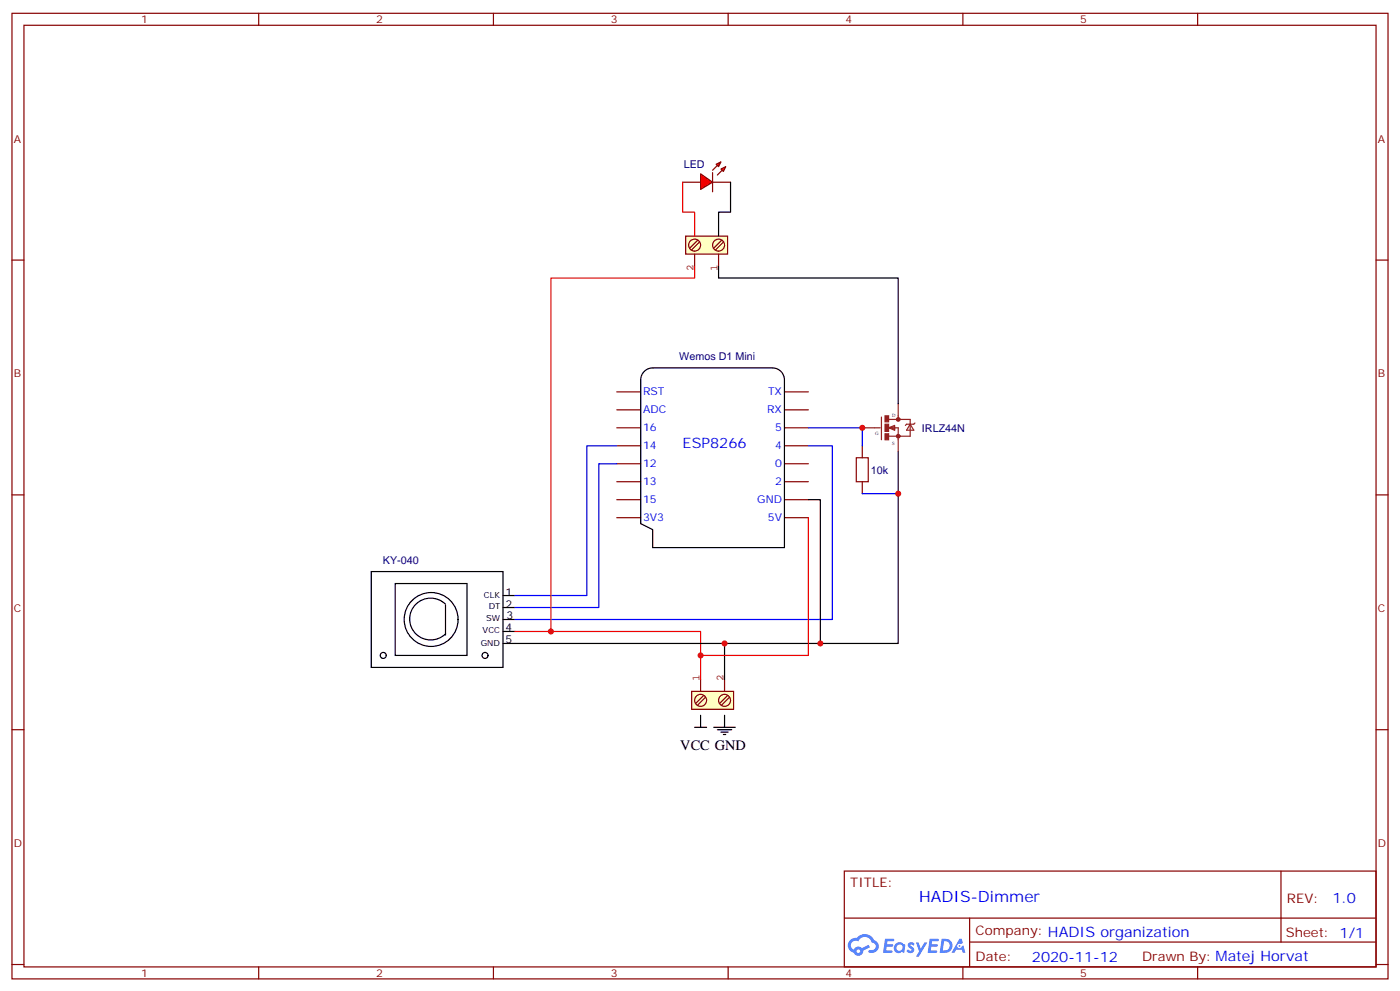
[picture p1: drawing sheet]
<svg xmlns="http://www.w3.org/2000/svg" width="412mm" height="292mm" viewBox="0 0 412 292" stroke-linecap="round" stroke-linejoin="round" font-family="sans-serif">
<g fill="none" stroke="#870000" stroke-width=".35">
<path d="M3.5 3.9h405.4v284.4h-405.4zM7.1 7.4h398.2v277.3h-398.2zM76.2 3.9v3.5M145.3 3.9v3.5M214.5 3.9v3.5M283.6 3.9v3.5M352.8 3.9v3.5M3.5 76.6h3.6M405.3 76.6h3.6M3.5 145.7h3.6M405.3 145.7h3.6M3.5 214.9h3.6"/>
<path d="M405.3 214.9h3.6M248.7 256.5h156.6v28.2h-156.6zM377.3 256.5v20.9M248.7 270.4h156.5M285.6 277.4h119.6M285.6 270.4v14.1M3.5 284h3.6M76.2 284.7v3.6M145.3 284.7v3.6M214.5 284.7v3.6M283.6 284.7v3.6M352.8 284.7v3.6"/>
<path d="M405.3 284h3.6"/>
</g>
<g fill="#5487ff">
<path d="M267.7 277.7a1.22 1.22 0 0 1 1.7 .2l-.4 .6a.47 .47 0 0 0-.3-.4 .47 .47 0 0 0-.5 .2l.1 .2a1.14 1.14 0 0 1 .8 1.8 1.14 1.14 0 0 1-1.9 0l-.2-.2 .5-.6 .7 .5a.29 .29 0 0 0 .3-.3 .29 .29 0 0 0-.2-.3 1.04 1.04 0 0 1-.6-1.7z"/>
<path d="M260.7 276.4h2.4l.3 .2-.2 .5-1.8 .1-.1 .8h1.5l.3 .4-.3 .4h-1.6l-.2 1.1h1.7l.2 .3-.2 .3-2.6 .1z"/>
<path d="M273.8 276.4h2.4l.3 .2-.1 .5-1.8 .1-.2 .8h1.6l.3 .4-.4 .4h-1.6l-.1 1.1h1.7l.2 .3-.2 .3-2.6 .1z"/>
<path d="M282.6 276.4h.7l.3 1.3-.6 .3a.69 .69 0 0 0-1 .3 .69 .69 0 0 0 .4 .9 .69 .69 0 0 0 .9-.6l.5-.2 .6 2.2h-.8l-.2-.9h-1.8l-.5 .9h-.8z"/>
<path d="M269.8 277.5h.8l.6 1.8 1.1-1.8h.9l-2.6 4.2h-.8l.9-1.5z"/>
<path d="M277.4 276.4l-.6 4.2h1.3a2.11 2.11 0 0 0 2.5-2.1 2.11 2.11 0 0 0-2.5-2.1zM278.1 277.2a1.39 1.39 0 0 1 1.7 1.4 1.39 1.39 0 0 1-1.8 1.3h-.3z"/>
<path d="M263.7 278.1a1.54 1.54 0 0 0-.1 2.1 1.54 1.54 0 0 0 2.2 .1l.6 .3 .3-2.3-.2-.3h-.4a1.49 1.49 0 0 0-2.4 .1zM264 279.1a.94 .94 0 0 1 1.8 0 .94 .94 0 0 1-1.8 0z"/>
<path d="M250.4 276.8a2.18 2.18 0 0 0 1.1 3.7 1.44 1.44 0 0 0 1.6 .9 1.44 1.44 0 0 0 1.2-1.4l2-1-.5-.8-1.9 1a1.47 1.47 0 0 0-2.4 .4 1.39 1.39 0 0 1-.7-1.9 1.39 1.39 0 0 1 2-.5 2.12 2.12 0 0 1 2.2-1.3 2.12 2.12 0 0 1 1.9 1.7 1.14 1.14 0 0 1 1.1 1.4 1.14 1.14 0 0 1-1.7 .7 .43 .43 0 0 0-.5 .4 .43 .43 0 0 0 .4 .5 1.98 1.98 0 0 0 2.5-1.2 1.98 1.98 0 0 0-1.2-2.6 3.1 3.1 0 0 0-5.3-.6l-.9 .1zM252.3 280.1a.55 .55 0 0 1 1.1 0 .55 .55 0 0 1-1.1 0z"/>
<circle cx="282.6" cy="278.5" r=".26"/>
</g>
<g fill="none" stroke="#870000" stroke-width=".35">
<path d="M181.7 115.4h7M231.1 115.4h7M181.7 120.7h7M181.7 126h7M181.7 131.3h7M181.7 136.6h7M231.1 120.7h7M231.1 126h7M231.1 131.3h7M231.1 136.6h7M181.7 141.9h7M181.7 147.1h7"/>
<path d="M181.7 152.4h7M231.1 141.9h7M231.1 147.1h7M231.1 152.4h7"/>
</g>
<path d="M189.8 109.4a3.5 3.5 0 0 1 2.5-1.1h35.2a3.5 3.5 0 0 1 3.6 3.6v49.4h-38.8v-5.3l-3.6-1.8v-42.3a3.5 3.5 0 0 1 1.1-2.5zM204.6 214.2h3.5M206.4 210.6v3.6M210.3 214.2h6.3M211.3 214.9h4.2M212.4 215.6h2.1M213.1 216.3h.7M213.4 210.6v3.6" fill="none" stroke="#000" stroke-width=".35"/>
<path d="M203.7 203.6h12.4v5.3h-12.4z" fill="#ffffc2" stroke="#850000" stroke-width=".35"/>
<path d="M206.4 204.5a1.76 1.76 0 0 0-1.6 2.6 1.76 1.76 0 0 0 3 .1 1.76 1.76 0 0 0-1.3-2.7M206.4 200.1v3.5M207.3 204.8l-2.3 2.3M207.8 205.4l-2.3 2.2M213.4 204.5a1.76 1.76 0 0 0-1.5 2.6 1.76 1.76 0 0 0 3 .1 1.76 1.76 0 0 0-1.3-2.7M213.4 200.1v3.5M214.3 204.8l-2.3 2.3M214.8 205.4l-2.3 2.2" fill="none" stroke="#850000" stroke-width=".35"/>
<path d="M202 69.5h12.3v5.3h-12.3z" fill="#ffffc2" stroke="#850000" stroke-width=".35"/>
<path d="M204.5 73.9a1.76 1.76 0 0 1-1.4-2.7 1.76 1.76 0 0 1 3.1 .1 1.76 1.76 0 0 1-1.6 2.6M204.6 74.8v3.6M205.5 70.8l-2.3 2.3M206 71.3l-2.3 2.3M211.5 73.9a1.76 1.76 0 0 1-1.3-2.7 1.76 1.76 0 0 1 3 .1 1.76 1.76 0 0 1-1.5 2.6M211.7 74.8v3.6M212.5 70.8l-2.2 2.3M213.1 71.3l-2.3 2.3" fill="none" stroke="#850000" stroke-width=".35"/>
<g fill="none" stroke="#000" stroke-width=".35">
<path d="M109.4 168.3h38.8v28.2h-38.8zM116.4 171.8h21.2v21.2h-21.2zM131.2 177.9a6.2 6.2 0 0 0-8.7 0 6.2 6.2 0 0 0 0 8.8 6.2 6.2 0 0 0 8.7 0M131.2 178.2v8.8M148.2 175.4h3.5M148.2 178.9h3.5M148.2 182.4h3.5M148.2 185.9h3.5M148.2 189.5h3.5"/>
<circle cx="127" cy="182.4" r="7.9"/>
</g>
<g fill="#fff" stroke="#000" stroke-width=".35">
<circle cx="142.9" cy="193" r=".88"/>
<circle cx="112.9" cy="193" r=".88"/>
</g>
<path d="M204.6 78.4v3.5h-42.3v104M151.7 185.9h54.7v14.2" fill="none" stroke="#f00" stroke-width=".35"/>
<path d="M211.7 78.4v3.5h52.9v37M264.6 133v56.5h-51.2M151.7 189.5h61.7v10.6" fill="none" stroke="#000" stroke-width=".35"/>
<path d="M181.7 136.6h-5.3v42.3h-24.7M181.7 131.3h-8.8v44.1h-21.2M238.1 131.3h7.1v51.1h-93.5M238.1 126h15.9v5.3M254 145.4h10.6" fill="none" stroke="#00f" stroke-width=".35"/>
<g fill="none" stroke="#8c2424" stroke-width=".71">
<circle cx="264.6" cy="128.4" r=".35"/>
<circle cx="264.6" cy="123.5" r=".35"/>
</g>
<g fill="#8c2424" stroke="#8c2424" stroke-width=".35">
<path d="M260.7 127.7h1.1v1.8h-1.1z"/>
<path d="M260.7 122.4h1.1v1.8h-1.1z"/>
<path d="M260.7 124.9h1.1v2.1h-1.1z"/>
</g>
<path d="M264.6 118.9v4.6M254 126h5.3M259.6 122.8v6.7M261.8 123.5h6.3v4.9h-6.3M261.8 126l1.7-.7v1.4zM262.8 126h1.8v7M263.5 125.6l-1.4 .4 1.4 .3M268.1 124.9l1.1 1.8h-2.1zM269.5 124.6l-.3 .3h-2.1l-.4 .4" fill="none" stroke="#8c2424" stroke-width=".35"/>
<path d="M252.2 134.8h3.6v7.1h-3.6z" fill="none" stroke="#a10000" stroke-width=".35"/>
<path d="M254 131.3v3.5M254 141.9v3.5" fill="none" stroke="#870000" stroke-width=".35"/>
<g fill="#f00" stroke="#870000" stroke-width=".35">
<path d="M206.4 51.2l3.5 2.5-3.5 2.1z"/>
<path d="M209.9 50.8v5.7z"/>
</g>
<g fill="#870000" stroke="#870000" stroke-width=".35">
<path d="M209.9 50.1l1.4-1.4z"/>
<path d="M211.3 51.5l1.4-1.4z"/>
</g>
<g fill="#f00" stroke="#870000" stroke-width=".35">
<path d="M211 48.4l1.4-.7-.7 1.4z"/>
<path d="M212.4 49.8l1.4-.7-.7 1.4z"/>
</g>
<path d="M201.1 53.7h5.3M209.9 53.7h5.3" fill="none" stroke="#870000" stroke-width=".35"/>
<path d="M201.1 53.7v8.8h3.5v7M238.1 152.4v40.6h-31.7" fill="none" stroke="#f00" stroke-width=".35"/>
<path d="M215.2 53.7v8.8h-3.5v7M238.1 147.1h3.6v42.4" fill="none" stroke="#000" stroke-width=".35"/>
<g fill="#c00">
<circle cx="213.4" cy="189.5" r=".88"/>
<circle cx="254" cy="126" r=".88"/>
<circle cx="264.6" cy="145.4" r=".88"/>
<circle cx="162.3" cy="185.9" r=".88"/>
<circle cx="206.4" cy="193" r=".88"/>
<circle cx="241.7" cy="189.5" r=".88"/>
</g>
<text font-size="4.6" fill="#00f" x="270.8" y="265.5">HADIS-Dimmer</text>
<g font-size="4.2" fill="#00f">
<text x="201.1" y="132.1">ESP8266</text>
<text x="392.5" y="265.8">1.0</text>
<text x="304" y="283.1">2020-11-12</text>
</g>
<text font-size="4.2" x="200.4" y="220.9">VCC GND</text>
<g font-size="3.9" fill="#800">
<text x="250.5" y="261.1">TITLE:</text>
<text x="379.1" y="265.8">REV:</text>
<text x="287.4" y="275.3">Company: HADIS organization</text>
<text x="378.7" y="275.9">Sheet: 1/1</text>
<text x="287.4" y="283">Date:</text>
<text x="336.4" y="283.1">Draw</text>
<text x="346.6" y="283.1">n By: Matej Horvat</text>
</g>
<g font-size="3.2" fill="#800">
<text x="41.6" y="6.9">1</text>
<text x="110.8" y="6.9">2</text>
<text x="179.9" y="6.9">3</text>
<text x="249.1" y="6.9">4</text>
<text x="318.2" y="6.9">5</text>
<text x="4.1" y="42">A</text>
<text x="405.9" y="42">A</text>
<text x="4.1" y="111.2">B</text>
<text x="405.9" y="111.2">B</text>
<text x="4.1" y="180.3">C</text>
<text x="405.9" y="180.3">C</text>
<text x="4.1" y="249.4">D</text>
<text x="405.9" y="249.4">D</text>
<text x="41.6" y="287.7">1</text>
<text x="110.8" y="287.7">2</text>
<text x="179.9" y="287.7">3</text>
<text x="249.1" y="287.7">4</text>
<text x="318.2" y="287.7">5</text>
</g>
<g font-size="3.2" fill="#000080">
<text x="201.4" y="49.5">LED</text>
<text x="200.1" y="105.9">Wemos D1 Mini</text>
<text x="271.6" y="127.2">IRLZ44N</text>
<text x="256.6" y="139.5">10k</text>
<text x="112.8" y="166.1">KY-040</text>
</g>
<g font-size="3.2" fill="#840000">
<text x="204.3" y="79.9" transform="rotate(-90 204.3 79.9)">2</text>
<text x="211.3" y="79.9" transform="rotate(-90 211.3 79.9)">1</text>
<text x="206" y="200.4" transform="rotate(-90 206 200.4)">1</text>
<text x="213.1" y="200.4" transform="rotate(-90 213.1 200.4)">2</text>
</g>
<g font-size="3.2" fill="#00f">
<text x="189.4" y="116.5">RST</text>
<text x="226.2" y="116.5">TX</text>
<text x="189.4" y="121.7">ADC</text>
<text x="226" y="121.7">RX</text>
<text x="189.4" y="127">16</text>
<text x="228.3" y="127">5</text>
<text x="189.4" y="137.6">12</text>
<text x="189.4" y="132.3">14</text>
<text x="228.3" y="132.3">4</text>
<text x="228.3" y="137.6">0</text>
<text x="189.4" y="142.9">13</text>
<text x="228.3" y="142.9">2</text>
<text x="189.4" y="148.2">15</text>
<text x="223.1" y="148.2">GND</text>
<text x="189.4" y="153.5">3V3</text>
<text x="226.2" y="153.5">5V</text>
</g>
<g font-size="3.2">
<text x="148.9" y="175.4">1</text>
<text x="148.9" y="178.9">2</text>
<text x="148.9" y="185.9">4</text>
<text x="149.2" y="182.4">3</text>
<text x="148.9" y="189.5">5</text>
</g>
<g font-size="2.5">
<text x="142.5" y="176.2">CLK</text>
<text x="144" y="179.4">DT</text>
<text x="143.2" y="182.9">SW</text>
<text x="141.6" y="190.3">GND</text>
<text x="142.2" y="186.4">VCC</text>
</g>
<g font-size="1.4" fill="#238d23">
<text x="262.8" y="122.7">D</text>
<text x="257.8" y="128">G</text>
<text x="262.8" y="131.2">S</text>
</g>
</svg>
